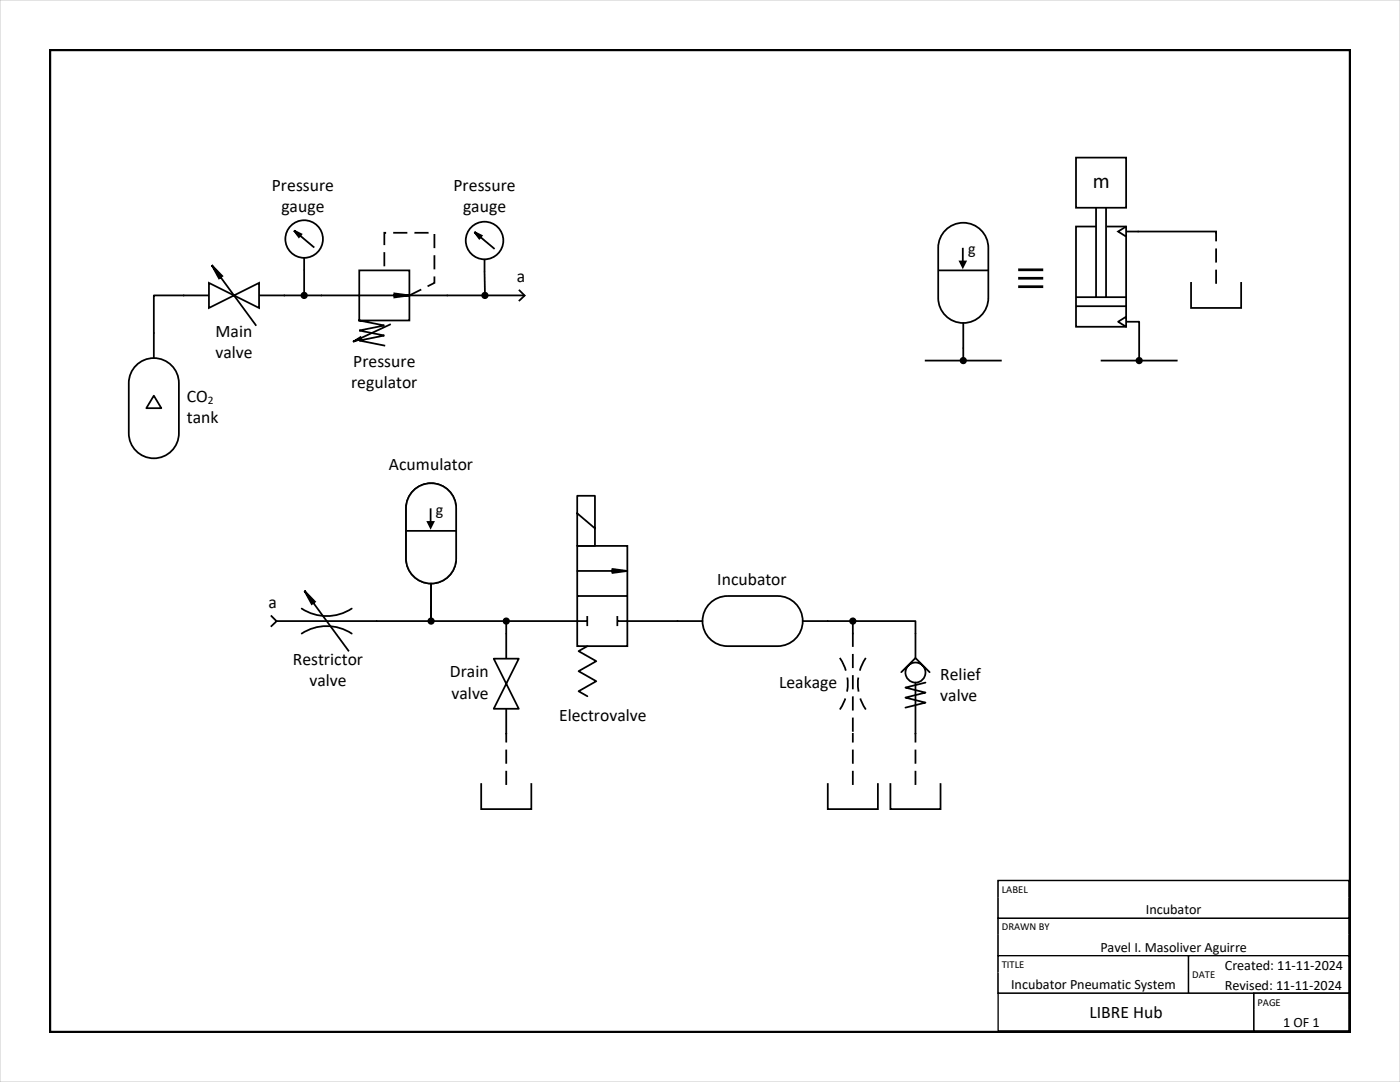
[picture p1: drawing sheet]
<svg xmlns="http://www.w3.org/2000/svg" width="279mm" height="216mm" viewBox="0 0 279 216" stroke-linecap="round" stroke-linejoin="round" font-family="sans-serif">
<path d="M0 0h279.4v215.9h-279.4z" fill="none" stroke="#c8c8c8" stroke-width=".2"/>
<path d="M115.2 108.9h10v20h-10z" fill-rule="evenodd" fill="#fff"/>
<path d="M115.2 108.9h10v20h-10zM115.2 118.9h10M115.2 113.9h7M122.2 113.5l3 .4-3 .4zM115.2 123.9h2M117.2 122.9v2M123.2 123.9h2M123.2 122.9v2" fill="none" stroke="#000" stroke-width=".35"/>
<path d="M122.2 113.5l3 .4-3 .4z" fill="#000"/>
<path d="M115.2 98.9h3.5v10h-3.5z" fill-rule="evenodd" fill="#fff"/>
<path d="M115.2 98.9h3.5v10h-3.5zM115.2 102.4l3.5 3M86.5 123.9h14M117.2 128.9l-1.7 1 3.5 2-3.5 2 3.5 2-3.5 2 1.7 1" fill="none" stroke="#000" stroke-width=".35"/>
<path d="M60.2 121.4a9.1 9.1 0 0 0 10 0v5a9.1 9.1 0 0 0-10 0z" fill-rule="evenodd" fill="#fff"/>
<path d="M60.8 117.9l2.1 2.2-.7 .4zM60.8 117.9l8.8 12.1M55.2 123.9h20M60.2 126.4a9.1 9.1 0 0 1 10 0M60.2 121.4a9.1 9.1 0 0 0 10 0M101 126.4v20" fill="none" stroke="#000" stroke-width=".35"/>
<path d="M60.8 117.9l2.1 2.2-.7 .4z" fill="#000"/>
<path d="M98.5 131.4l5 10h-5l5-10z" fill-rule="evenodd" fill="#fff"/>
<path d="M36.7 58.9h20M98.5 131.4l5 10h-5l5-10z" fill="none" stroke="#000" stroke-width=".35"/>
<path d="M41.7 56.5v5l10-5v5z" fill-rule="evenodd" fill="#fff"/>
<path d="M41.7 56.5v5l10-5v5zM42.3 52.9l2.1 2.2-.7 .5zM42.3 52.9l8.8 12.1M101.5 123.9h13.7M96 156.4v5h10v-5" fill="none" stroke="#000" stroke-width=".35"/>
<g fill="#000">
<path d="M42.3 52.9l2.1 2.2-.7 .5z"/>
<circle cx="86" cy="123.9" r=".5"/>
<circle cx="101" cy="123.9" r=".5"/>
</g>
<g fill="none" stroke="#000" stroke-width=".44">
<circle cx="86" cy="123.9" r=".5"/>
<circle cx="101" cy="123.9" r=".5"/>
</g>
<path d="M101 156.4v-10" fill="none" stroke="#000" stroke-width=".35" stroke-dasharray="2.5 1.8"/>
<path d="M71.7 54h10v10h-10z" fill-rule="evenodd" fill="#fff"/>
<path d="M56.7 58.9h3.5M64.2 58.9h25M71.7 54h10v10h-10zM78.7 58.5l3 .4-3 .5zM70.6 68.1l1.3-.8 .2 .4zM71.7 64l5 .9-5 1 5 1.1-5 .9 5 1.1M77.8 64.8l-7.2 3.3M75.2 123.9h10.3" fill="none" stroke="#000" stroke-width=".35"/>
<path d="M81.7 58.9l5-2.4v-10h-10v7.5" fill="none" stroke="#000" stroke-width=".35" stroke-dasharray="2.5 1.8"/>
<path d="M78.7 58.5l3 .4-3 .5zM70.6 68.1l1.3-.8 .2 .4z" fill="#000"/>
<circle cx="96.7" cy="48" r="3.8" fill="#fff"/>
<g fill="none" stroke="#000" stroke-width=".35">
<path d="M94.7 46.3l1.4 .7-.4 .6zM94.7 46.3l4 3.4M96.7 51.7v2.5"/>
<circle cx="96.7" cy="48" r="3.8"/>
</g>
<path d="M94.7 46.3l1 1.3 .4-.6zM94.7 46.3l4 3.4z" fill-rule="evenodd" fill="#000"/>
<circle cx="60.7" cy="47.7" r="3.8" fill="#fff"/>
<g fill="none" stroke="#000" stroke-width=".35">
<path d="M58.7 46l1.4 .7-.4 .6zM58.7 46l4 3.4M60.7 51.4v2.6M103.7 58l1 1-1 1"/>
<circle cx="60.7" cy="47.7" r="3.8"/>
</g>
<g fill="#000">
<path d="M58.7 46l1 1.3 .4-.6zM58.7 46l4 3.4z" fill-rule="evenodd"/>
<circle cx="60.7" cy="58.9" r=".5"/>
</g>
<circle cx="60.7" cy="58.9" r=".5" fill="none" stroke="#000" stroke-width=".44"/>
<path d="M26.9 73.2a5 5 0 0 1 5.5-1.4 5 5 0 0 1 3.3 4.7v10a5 5 0 0 1-5 5 5 5 0 0 1-5-5v-10a5 5 0 0 1 1.2-3.3z" fill-rule="evenodd" fill="#fff"/>
<path d="M36.7 58.9h-6v12.6M60.7 54v4.4M61.2 58.9h3M89.2 58.9h7.1M96.7 54.2l.1 4.2M97.3 58.9h7.4M26.9 73.2a5 5 0 0 1 5.5-1.4 5 5 0 0 1 3.3 4.7v10a5 5 0 0 1-5 5 5 5 0 0 1-5-5v-10a5 5 0 0 1 1.2-3.3zM30.7 79l1.5 2.4h-3zM54.2 122.9l1 1.1-1 .9M101 124.4v2" fill="none" stroke="#000" stroke-width=".35"/>
<circle cx="96.8" cy="58.9" r=".5" fill="#000"/>
<circle cx="96.8" cy="58.9" r=".5" fill="none" stroke="#000" stroke-width=".44"/>
<path d="M142 120.1a5 5 0 0 1 3.2-1.2h10a5 5 0 0 1 5 5 5 5 0 0 1-5 5h-10a5 5 0 0 1-4.7-3.3 5 5 0 0 1 1.5-5.5z" fill-rule="evenodd" fill="#fff"/>
<path d="M135.2 123.9h5M142 120.1a5 5 0 0 1 3.2-1.2h10a5 5 0 0 1 5 5 5 5 0 0 1-5 5h-10a5 5 0 0 1-4.7-3.3 5 5 0 0 1 1.5-5.5zM160.2 123.9h5" fill="none" stroke="#000" stroke-width=".35"/>
<circle cx="182.7" cy="134.2" r="2" fill="#fff"/>
<g fill="none" stroke="#000" stroke-width=".35">
<path d="M179.9 134.1l2.8-2.8 2.8 2.8M182.7 126.4v4.9M182.7 136.2v10.2M184.7 136.2l-4 1 4 1-4 1 4 1-4 1"/>
<circle cx="182.7" cy="134.2" r="2"/>
</g>
<path d="M167.7 131.4h5a9.1 9.1 0 0 0 0 10h-5a9.1 9.1 0 0 0 0-10z" fill-rule="evenodd" fill="#fff"/>
<path d="M167.7 131.4a9.1 9.1 0 0 1 0 10M170.2 126.4v20M172.7 131.4a9.1 9.1 0 0 0 0 10M170.2 156.4v-10M182.7 156.4v-10" fill="none" stroke="#000" stroke-width=".35" stroke-dasharray="2.5 1.8"/>
<path d="M125.2 123.9h10M165.2 123.9h4.5M170.2 124.4v2M170.7 123.9h12v2.5M165.2 156.4v5h10v-5M177.7 156.4v5h10v-5" fill="none" stroke="#000" stroke-width=".35"/>
<circle cx="170.2" cy="123.9" r=".5" fill="#000"/>
<circle cx="170.2" cy="123.9" r=".5" fill="none" stroke="#000" stroke-width=".44"/>
<path d="M82.8 97.6a5 5 0 0 1 5.3-.7 5 5 0 0 1 2.9 4.5v10a5 5 0 0 1-5 5 5 5 0 0 1-5-5v-10a5 5 0 0 1 1.8-3.8z" fill-rule="evenodd" fill="#fff"/>
<path d="M82.8 97.6a5 5 0 0 1 5.3-.7 5 5 0 0 1 2.9 4.5v10a5 5 0 0 1-5 5 5 5 0 0 1-5-5v-10a5 5 0 0 1 1.8-3.8zM81.2 105.9h9.8M85.9 101.4v2.8M86 116.4v7" fill="none" stroke="#000" stroke-width=".35"/>
<path d="M85.1 104h1.7l-.9 1.7z" fill="#000"/>
<path d="M82.8 97.6a5 5 0 0 1 5.3-.7 5 5 0 0 1 2.9 4.5v10a5 5 0 0 1-5 5 5 5 0 0 1-5-5v-10a5 5 0 0 1 1.8-3.8z" fill-rule="evenodd" fill="#fff"/>
<path d="M82.8 97.6a5 5 0 0 1 5.3-.7 5 5 0 0 1 2.9 4.5v10a5 5 0 0 1-5 5 5 5 0 0 1-5-5v-10a5 5 0 0 1 1.8-3.8zM81.2 105.9h9.8M85.9 101.4v2.8M86 116.4v7" fill="none" stroke="#000" stroke-width=".35"/>
<path d="M85.1 104h1.7l-.9 1.7z" fill="#000"/>
<path d="M188.4 46.2a5 5 0 0 1 5.6-1.4 5 5 0 0 1 3.2 4.6v10.1a5 5 0 0 1-5 4.9 5 5 0 0 1-5-4.9v-10.1a5 5 0 0 1 1.2-3.2z" fill-rule="evenodd" fill="#fff"/>
<path d="M187.4 54h9.8M188.4 46.2a5 5 0 0 1 5.6-1.4 5 5 0 0 1 3.2 4.6v10.1a5 5 0 0 1-5 4.9 5 5 0 0 1-5-4.9v-10.1a5 5 0 0 1 1.2-3.2zM192.1 49.4v2.8M192.2 64.4v5.1M86 120.9v2.5z" fill="none" stroke="#000" stroke-width=".35"/>
<path d="M191.3 52h1.7l-.9 1.7z" fill="#000"/>
<path d="M214.7 45.2h10v20h-10z" fill-rule="evenodd" fill="#fff"/>
<path d="M214.7 45.2h10v20h-10z" fill="none" stroke="#000" stroke-width=".35"/>
<path d="M218.7 41.1h2v20h-2z" fill-rule="evenodd" fill="#fff"/>
<path d="M214.7 59.3h10M218.7 41.1v18.2M220.7 41.1v18.2M214.7 61.1h10" fill="none" stroke="#000" stroke-width=".35"/>
<path d="M223.1 64.2l1.6-1v2z" fill="#fff"/>
<path d="M223.1 64.2l1.6-1v2z" fill="none" stroke="#000" stroke-width=".35"/>
<path d="M223.1 46.2l1.6-1v2z" fill="#fff"/>
<path d="M223.1 46.2l1.6-1v2zM224.7 46.2h18v.2M237.7 56.5v5h10v-5M184.7 71.9h7M192.2 69.5v2M192.7 71.9h7M219.8 71.9h7M224.7 64.2h2.6v7.3M227.8 71.9h7" fill="none" stroke="#000" stroke-width=".35"/>
<g fill="#000">
<circle cx="192.2" cy="72" r=".5"/>
<circle cx="227.3" cy="72" r=".5"/>
</g>
<g fill="none" stroke="#000" stroke-width=".44">
<circle cx="192.2" cy="72" r=".5"/>
<circle cx="227.3" cy="72" r=".5"/>
</g>
<path d="M242.7 56.5v-10.1" fill="none" stroke="#000" stroke-width=".35" stroke-dasharray="2.5 1.8"/>
<path d="M214.7 31.5h10v10h-10z" fill-rule="evenodd" fill="#fff"/>
<path d="M214.7 31.5h10v10h-10z" fill="none" stroke="#000" stroke-width=".35"/>
<path d="M10 10h259.4v195.9h-259.4z" fill="none" stroke="#000" stroke-width=".44"/>
<path d="M199.2 183.2h70v3.3h-70z" fill-rule="evenodd" fill="#fff"/>
<path d="M199.2 186.5v-3.3h70v3.3" fill="none" stroke="#000" stroke-width=".26"/>
<path d="M199.2 186.5h70v4.2h-70z" fill-rule="evenodd" fill="#fff"/>
<path d="M199.2 186.5v4.2h70v-4.2" fill="none" stroke="#000" stroke-width=".26"/>
<path d="M199.2 183.2h70v3.3h-70z" fill-rule="evenodd" fill="#fff"/>
<path d="M199.2 186.5v-3.3h70v3.3" fill="none" stroke="#000" stroke-width=".26"/>
<path d="M199.2 186.5h70v4.2h-70z" fill-rule="evenodd" fill="#fff"/>
<path d="M199.2 186.5v4.2h70v-4.2" fill="none" stroke="#000" stroke-width=".26"/>
<path d="M199.2 190.7h38v3.3h-38z" fill-rule="evenodd" fill="#fff"/>
<path d="M199.2 194v-3.3h38v3.3" fill="none" stroke="#000" stroke-width=".26"/>
<path d="M199.2 194h38v4.2h-38z" fill-rule="evenodd" fill="#fff"/>
<path d="M199.2 194v4.2h38v-4.2" fill="none" stroke="#000" stroke-width=".26"/>
<path d="M199.2 190.7h38v3.3h-38z" fill-rule="evenodd" fill="#fff"/>
<path d="M199.2 194v-3.3h38v3.3" fill="none" stroke="#000" stroke-width=".26"/>
<path d="M199.2 194h38v4.2h-38z" fill-rule="evenodd" fill="#fff"/>
<path d="M199.2 194v4.2h38v-4.2" fill="none" stroke="#000" stroke-width=".26"/>
<path d="M199.2 175.7h70v3.3h-70z" fill-rule="evenodd" fill="#fff"/>
<path d="M199.2 179v-3.3h70v3.3" fill="none" stroke="#000" stroke-width=".26"/>
<path d="M199.2 179h70v4.2h-70z" fill-rule="evenodd" fill="#fff"/>
<path d="M199.2 179v4.2h70v-4.2" fill="none" stroke="#000" stroke-width=".26"/>
<path d="M199.2 175.7h70v3.3h-70z" fill-rule="evenodd" fill="#fff"/>
<path d="M199.2 179v-3.3h70v3.3" fill="none" stroke="#000" stroke-width=".26"/>
<path d="M199.2 179h70v4.2h-70z" fill-rule="evenodd" fill="#fff"/>
<path d="M199.2 179v4.2h70v-4.2" fill="none" stroke="#000" stroke-width=".26"/>
<path d="M237.2 190.7h6.5v7.5h-6.5z" fill-rule="evenodd" fill="#fff"/>
<path d="M243.7 190.7h-6.5v7.5h6.5" fill="none" stroke="#000" stroke-width=".26"/>
<path d="M243.7 190.7h25.5v7.5h-25.5z" fill-rule="evenodd" fill="#fff"/>
<path d="M243.7 190.7h25.5v7.5h-25.5" fill="none" stroke="#000" stroke-width=".26"/>
<path d="M237.2 190.7h6.5v7.5h-6.5z" fill-rule="evenodd" fill="#fff"/>
<path d="M243.7 190.7h-6.5v7.5h6.5" fill="none" stroke="#000" stroke-width=".26"/>
<path d="M243.7 190.7h25.5v7.5h-25.5z" fill-rule="evenodd" fill="#fff"/>
<path d="M243.7 190.7h25.5v7.5h-25.5" fill="none" stroke="#000" stroke-width=".26"/>
<path d="M250.2 198.2h19v3.3h-19z" fill-rule="evenodd" fill="#fff"/>
<path d="M250.2 201.5v-3.3h19v3.3" fill="none" stroke="#000" stroke-width=".26"/>
<path d="M250.2 201.5h19v4.2h-19z" fill-rule="evenodd" fill="#fff"/>
<path d="M250.2 201.5v4.2h19v-4.2" fill="none" stroke="#000" stroke-width=".26"/>
<path d="M250.2 198.2h19v3.3h-19z" fill-rule="evenodd" fill="#fff"/>
<path d="M250.2 201.5v-3.3h19v3.3" fill="none" stroke="#000" stroke-width=".26"/>
<path d="M250.2 201.5h19v4.2h-19z" fill-rule="evenodd" fill="#fff"/>
<path d="M250.2 201.5v4.2h19v-4.2" fill="none" stroke="#000" stroke-width=".26"/>
<path d="M199.2 198.2h51v7.5h-51z" fill-rule="evenodd" fill="#fff"/>
<path d="M199.2 198.2h51v7.5h-51z" fill="none" stroke="#000" stroke-width=".26"/>
<path d="M203.2 56.9h5v.6h-5zM203.2 55.3h5v.5h-5zM203.2 53.6h5v.5h-5z" fill-rule="evenodd" fill="#000"/>
<text font-size="4.2" x="218.1" y="37.5">m</text>
<g font-size="3.5">
<text x="54.3" y="38.1">Pressure</text>
<text x="90.5" y="38.1">Pressure</text>
<text x="56.2" y="42.4">gauge</text>
<text x="92.4" y="42.4">gauge</text>
<text x="103.1" y="56.3">a</text>
<text x="43" y="71.4">valve</text>
<text x="43" y="67.2">Main</text>
<text x="70.1" y="77.4">regulator</text>
<text x="70.5" y="73.2">Pressure</text>
<text x="37.3" y="80.2">CO</text>
<text x="37.3" y="84.4">tank</text>
<text x="77.6" y="93.8">Acumulator</text>
<text x="143.1" y="116.8">Incubator</text>
<text x="53.6" y="121.3">a</text>
<text x="58.4" y="132.7">Restrictor</text>
<text x="61.7" y="136.9">valve</text>
<text x="89.8" y="135.2">Drain</text>
<text x="155.5" y="137.3">Leakage</text>
<text x="187.6" y="135.7">Relief</text>
<text x="90.1" y="139.4">valve</text>
<text x="111.6" y="143.8">Electrovalve</text>
<text x="187.6" y="139.9">valve</text>
<text x="217.4" y="203">LIBRE Hub</text>
</g>
<g font-size="3.2">
<text x="193.2" y="50.7">g</text>
<text x="87" y="102.7">g</text>
</g>
<g font-size="2.8">
<text x="228.7" y="182.4">Incubator</text>
<text x="219.6" y="189.9">Pavel I. Masoliver Aguirre</text>
<text x="201.8" y="197.4">Incubator Pneumatic System</text>
<text x="244.4" y="193.5">Created: 11-11-2024</text>
<text x="244.4" y="197.5">Revised: 11-11-2024</text>
<text x="256.1" y="204.9">1 OF 1</text>
</g>
<text font-size="2.3" x="41.5" y="80.7">2</text>
<g font-size="2.1">
<text x="199.9" y="178.1">LABEL</text>
<text x="199.9" y="185.6">DRAWN BY</text>
<text x="199.9" y="193.1">TITLE</text>
<text x="237.9" y="195.2">DATE</text>
<text x="250.9" y="200.6">PAGE</text>
</g>
</svg>
